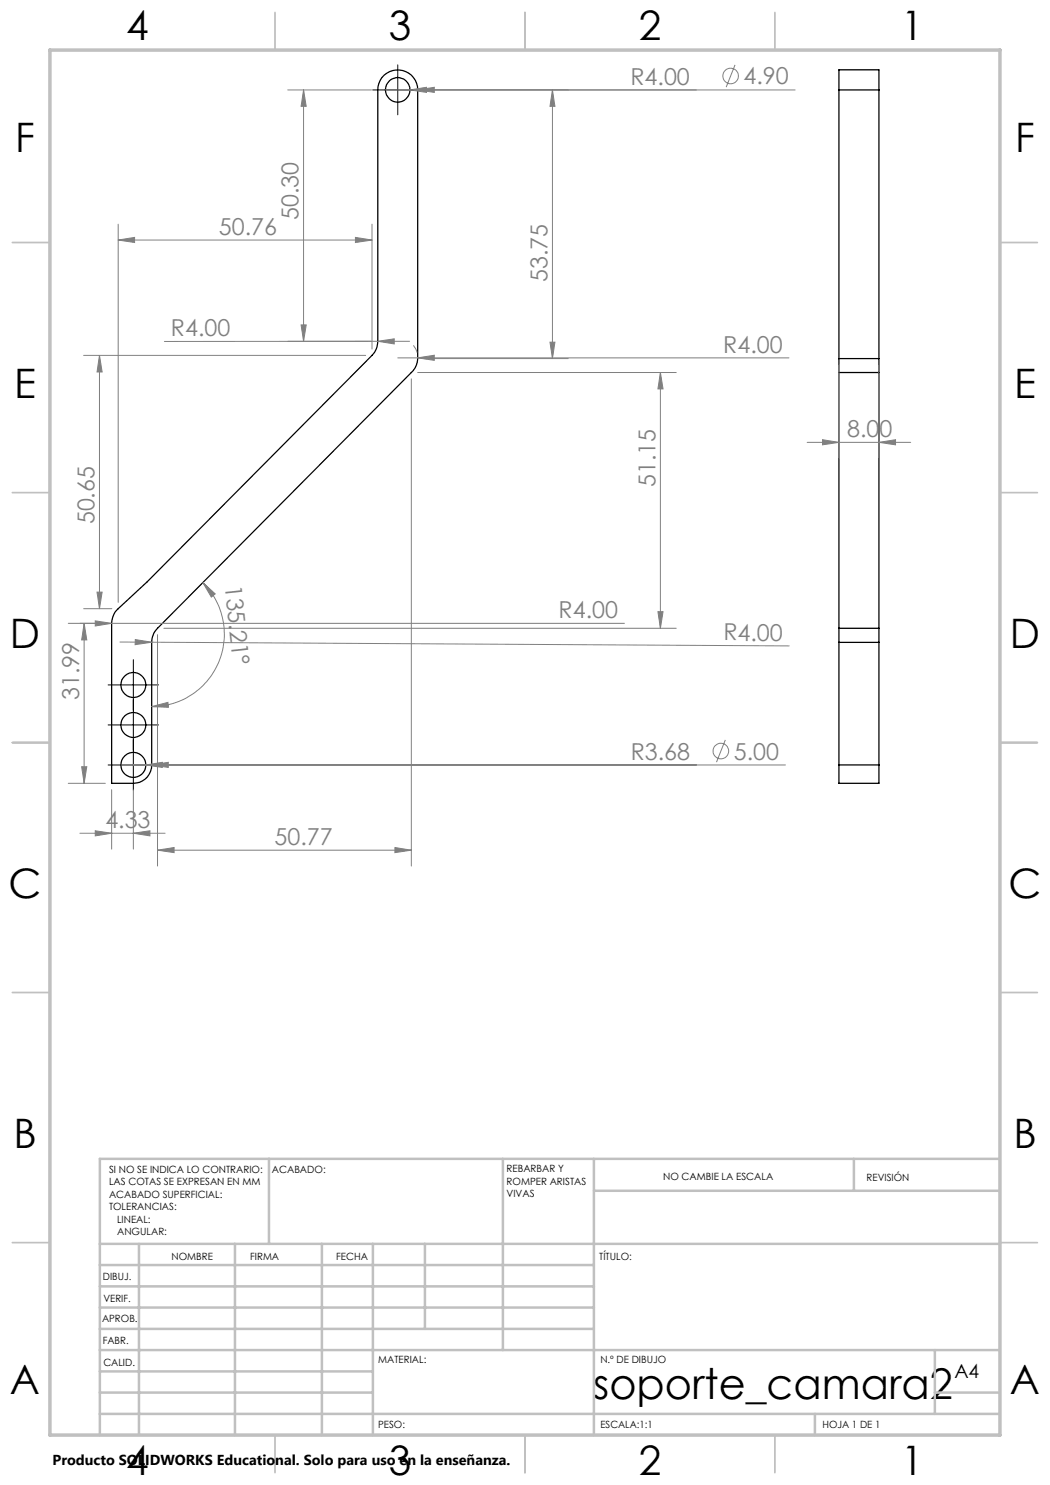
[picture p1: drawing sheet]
<svg xmlns="http://www.w3.org/2000/svg" width="210mm" height="297mm" viewBox="0 0 210 297" stroke-linecap="round" stroke-linejoin="round" font-family="sans-serif">
<g fill="none" stroke="#000" stroke-width=".25">
<path d="M76.8 15a4 4 0 0 1 4.4-.7 4 4 0 0 1 2.3 3.7v53.7a4 4 0 0 1-1.2 2.8l-50.8 51.2a4.1 4.1 0 0 0-1.2 2.8v24.5a3.6 3.6 0 0 1-3.6 3.7h-4.4v-32a4.1 4.1 0 0 1 1.3-3l5.9-5.4 44.9-45.2a4.1 4.1 0 0 0 1.2-2.8v-50.3a4.1 4.1 0 0 1 1.2-3zM167.8 18v-4h8v4M167.8 18h8M167.8 18v53.7M175.8 18v53.7M167.8 71.7v2.8M167.8 71.7h8M167.8 74.5v51.2M167.8 74.5h8M175.8 71.7v2.8M175.8 74.5v51.2M167.8 125.7v2.8"/>
<path d="M167.8 128.5v24.5M167.8 125.7h8M167.8 128.5h8M175.8 125.7v2.8M175.8 128.5v24.5M167.8 153v3.7h8v-3.7M167.8 153h8"/>
<circle cx="79.5" cy="18" r="2.46"/>
<circle cx="26.7" cy="137" r="2.5"/>
<circle cx="26.7" cy="153" r="2.5"/>
<circle cx="26.7" cy="145" r="2.49"/>
</g>
<g fill="none" stroke="#808080" stroke-width=".2">
<path d="M57.5 18h16.8M60.7 18l.5 3.3h-1zM60.7 18v50.3M77.1 18h81.9M82 18l3.3-.5v1zM83.5 18l3.4-.5v1zM110.5 18l.5 3.3h-1zM110.5 18v53.7M147 13l-1.8 4.4M23.6 48l3.3-.5v1zM23.6 44.8v75.7M23.6 48h50.8"/>
<path d="M71.1 47.5l3.3 .5-3.3 .5zM74.4 44.8v25M16.7 71.1h56.4M19.9 71.1l.5 3.3h-1zM19.9 71.1v50.6M57.5 68.3h16.8M60.2 65h1l-.5 3.3zM75.6 68.3l3.2-.5v1zM75.6 68.3h-42.7M75.6 68.3h6.3M79.6 71.6h78.2M82.3 75.8v97.4"/>
<path d="M82.7 69.1l.7 1.4M83.5 71.6l3.4-.6v1.1zM83.5 74.5h51.8M84.8 71.7h28.9M110 68.4h1l-.5 3.3zM132.1 74.5l.5 3.3h-1zM132.1 74.5v51.2M167.8 73v18.6M175.8 73v18.6M161.4 88.5h20.7M164.5 87.9l3.3 .6-3.3 .5zM175.8 88.5l3.3-.6v1.1z"/>
<path d="M19.4 118.4h1l-.5 3.3zM40.6 116.5l2.4 2.3-.7 .6zM40.6 116.5a14.5 14.5 0 0 1 3.2 15.9 14.5 14.5 0 0 1-13.5 8.9M13.7 124.7h111.2M16.7 121.7h5.7M16.8 124.7l.6 3.3h-1.1zM16.8 124.7v32M19 124.2l3.3 .5-3.3 .5zM24 128.4h6.3M27.1 127.9l3.2 .5-3.3 .5zM30.3 128.4l127.5 .8M31.5 126.9v46.3"/>
<path d="M32.8 125.7h102.5M131.6 122.3h1l-.5 3.4zM13.7 156.7h7.4M16.3 153.3h1.1l-.6 3.4zM22.3 157.9v11.9M24.2 153h132.9M26.7 157.9v11.9M29.2 153l3.3-.5v1zM30.3 141.3l3.3-.8 .1 1zM30.3 153l3.4-.5v1zM145.1 148l-1.8 4.4M16 166.6h17"/>
<path d="M19 166.2l3.3 .4-3.3 .6zM26.7 166.6l3.3-.4v1zM31.5 170l3.3-.5v1zM31.5 170h50.8M79 169.5l3.3 .5-3.3 .5z"/>
<circle cx="146.1" cy="15.2" r="1.55"/>
<circle cx="144.2" cy="150.2" r="1.56"/>
</g>
<path d="M74.5 18h10M79.6 13v10M21.6 137h10.1M26.7 131.9v26.1M21.6 153h10.1M21.6 145h10.1" fill="none" stroke="#000" stroke-width=".2"/>
<g fill="none" stroke="#c0c0c0" stroke-width=".35">
<path d="M55 2.5v7.5M105 2.5v7.5M155 2.5v7.5M2.5 48.5h7.5M200 48.5h7.5M2.5 98.5h7.5M200 98.5h7.5M2.5 148.5h7.5M200 148.5h7.5M2.5 198.5h7.5M200 198.5h7.5M2.5 248.5h7.5"/>
<path d="M200 248.5h7.5M55 287v7.5M105 287v7.5M155 287v7.5"/>
</g>
<g fill="none" stroke="#c0c0c0" stroke-width=".5">
<path d="M53.8 231.8v17M100.6 231.8v38.2M118.8 231.8v55.2M118.8 238.2h81.2M170.8 231.8v6.4M200 231.8h-180v55.2M20 248.8h180M20 257.3h98.8M20 253h98.8M27.8 248.8v38.2M47 248.8v38.2M64.4 248.8v38.2"/>
<path d="M74.6 248.8v38.2M85 248.8v17M20 265.8h98.8M20 261.5h98.8M20 278.5h54.6M20 274.3h54.6M20 270h180M187 278.5h13M187 270v12.8M20 282.8h180M163 282.8v4.2"/>
</g>
<path d="M10 10h190v277h-190z" fill="none" stroke="#c0c0c0" stroke-width=".7"/>
<g fill="#808080">
<path d="M82 18l3.3-.5v1z"/>
<path d="M83.5 18l3.4-.5v1z"/>
<path d="M75.6 68.3l3.2-.5v1z"/>
<path d="M27.1 127.9l3.2 .5-3.3 .5z"/>
<path d="M30.3 141.3l3.3-.8 .1 1zM40.6 116.5l2.4 2.3-.7 .6z"/>
<path d="M83.5 71.6l3.4 .5v-1.1zM31.5 170l3.3-.5v1zM79 169.5l3.3 .5-3.3 .5zM23.6 48l3.3-.5v1zM71.1 47.5l3.3 .5-3.3 .5z"/>
<path d="M19 166.2l3.3 .4-3.3 .6zM26.7 166.6l3.3-.4v1z"/>
<path d="M110 68.4h1l-.5 3.3zM110.5 18l.5 3.3h-1z"/>
<path d="M131.6 122.3h1l-.5 3.4zM132.1 74.5l.5 3.3h-1z"/>
<path d="M16.8 124.7l.6 3.3h-1.1zM16.3 153.3h1.1l-.6 3.4zM19.9 71.1l.5 3.3h-1zM19.4 118.4h1l-.5 3.3z"/>
<path d="M60.7 18l.5 3.3h-1zM60.2 65h1l-.5 3.3z"/>
<path d="M29.2 153l3.3 .5v-1zM30.3 153l3.4 .5v-1zM19 124.2v1l3.3-.5zM164.5 87.9l3.3 .6-3.3 .5zM175.8 88.5l3.3-.6v1.1z"/>
</g>
<text font-size="8.5" x="118.7" y="279.7">soporte_camara2</text>
<g font-size="8.1">
<text x="25.2" y="8">4</text>
<text x="77.7" y="8">3</text>
<text x="127.7" y="8">2</text>
<text x="180.2" y="8">1</text>
<text x="3" y="30.4">F</text>
<text x="203" y="30.4">F</text>
<text x="2.8" y="79.6">E</text>
<text x="202.8" y="79.6">E</text>
<text x="2" y="129.6">D</text>
<text x="202" y="129.6">D</text>
<text x="1.7" y="179.6">C</text>
<text x="201.7" y="179.6">C</text>
<text x="2.7" y="229.6">B</text>
<text x="202.7" y="229.6">B</text>
<text x="2" y="278.9">A</text>
<text x="202" y="278.9">A</text>
<text x="25.2" y="295">4</text>
<text x="77.7" y="295">3</text>
<text x="127.7" y="295">2</text>
<text x="180.2" y="295">1</text>
</g>
<g font-size="4.7" fill="#808080">
<text x="126.1" y="16.9">R4.00</text>
<text x="148.7" y="16.9">4.90</text>
<text x="43.8" y="47">50.76</text>
<text x="59.7" y="44" transform="rotate(-90 59.7 44)">50.30</text>
<text x="109.5" y="56.4" transform="rotate(-90 109.5 56.4)">53.75</text>
<text x="34.2" y="67.3">R4.00</text>
<text x="144.7" y="70.5">R4.00</text>
<text x="169.4" y="87.4">8.00</text>
<text x="131.1" y="97.5" transform="rotate(-90 131.1 97.5)">51.15</text>
<text x="18.9" y="104.9" transform="rotate(-90 18.9 104.9)">50.65</text>
<text x="45" y="117.1" transform="rotate(84 45 117.1)">135.21°</text>
<text x="111.7" y="123.6">R4.00</text>
<text x="144.7" y="128.1">R4.00</text>
<text x="15.8" y="140" transform="rotate(-90 15.8 140)">31.99</text>
<text x="126.1" y="152">R3.68</text>
<text x="146.8" y="151.9">5.00</text>
<text x="21.1" y="165.6">4.33</text>
<text x="54.9" y="169">50.77</text>
</g>
<text font-size="3.9" x="190.9" y="275.5">A4</text>
<text font-size="2.9" x="10.5" y="292.9">Producto SOLIDWORKS Educational. Solo para uso en la enseñanza.</text>
<g font-size="2">
<text x="21.8" y="234.6">SI NO SE INDICA LO CONTRARIO:</text>
<text x="21.8" y="237.1">LAS COTAS SE EXPRESAN EN MM</text>
<text x="21.8" y="239.6">ACABADO SUPERFICIAL:</text>
<text x="54.4" y="234.6">ACABADO:</text>
<text x="101.3" y="234.5">REBARBAR Y</text>
<text x="101.3" y="237">ROMPER ARISTAS</text>
<text x="101.3" y="239.5">VIVAS</text>
<text x="132.6" y="236">NO CAMBIE LA ESCALA</text>
<text x="173.3" y="236.2">REVISIÓN</text>
<text x="21.8" y="242.1">TOLERANCIAS:</text>
<text x="23.4" y="244.6">LINEAL:</text>
<text x="23.4" y="247.1">ANGULAR:</text>
<text x="34.3" y="252">NOMBRE</text>
<text x="50" y="251.9">FIRMA</text>
<text x="67.2" y="251.9">FECHA</text>
<text x="119.9" y="251.9">TÍTULO:</text>
<text x="20.6" y="256.1">DIBUJ.</text>
<text x="20.7" y="260.3">VERIF.</text>
<text x="20.4" y="264.4">APROB.</text>
<text x="20.5" y="268.8">FABR.</text>
<text x="20.7" y="273.1">CALID.</text>
<text x="75.6" y="272.5">MATERIAL:</text>
<text x="120.1" y="272.5">N.º DE DIBUJO</text>
<text x="75.6" y="285.5">PESO:</text>
<text x="120.1" y="285.6">ESCALA:1:1</text>
<text x="164.5" y="285.6">HOJA 1 DE 1</text>
</g>
</svg>
